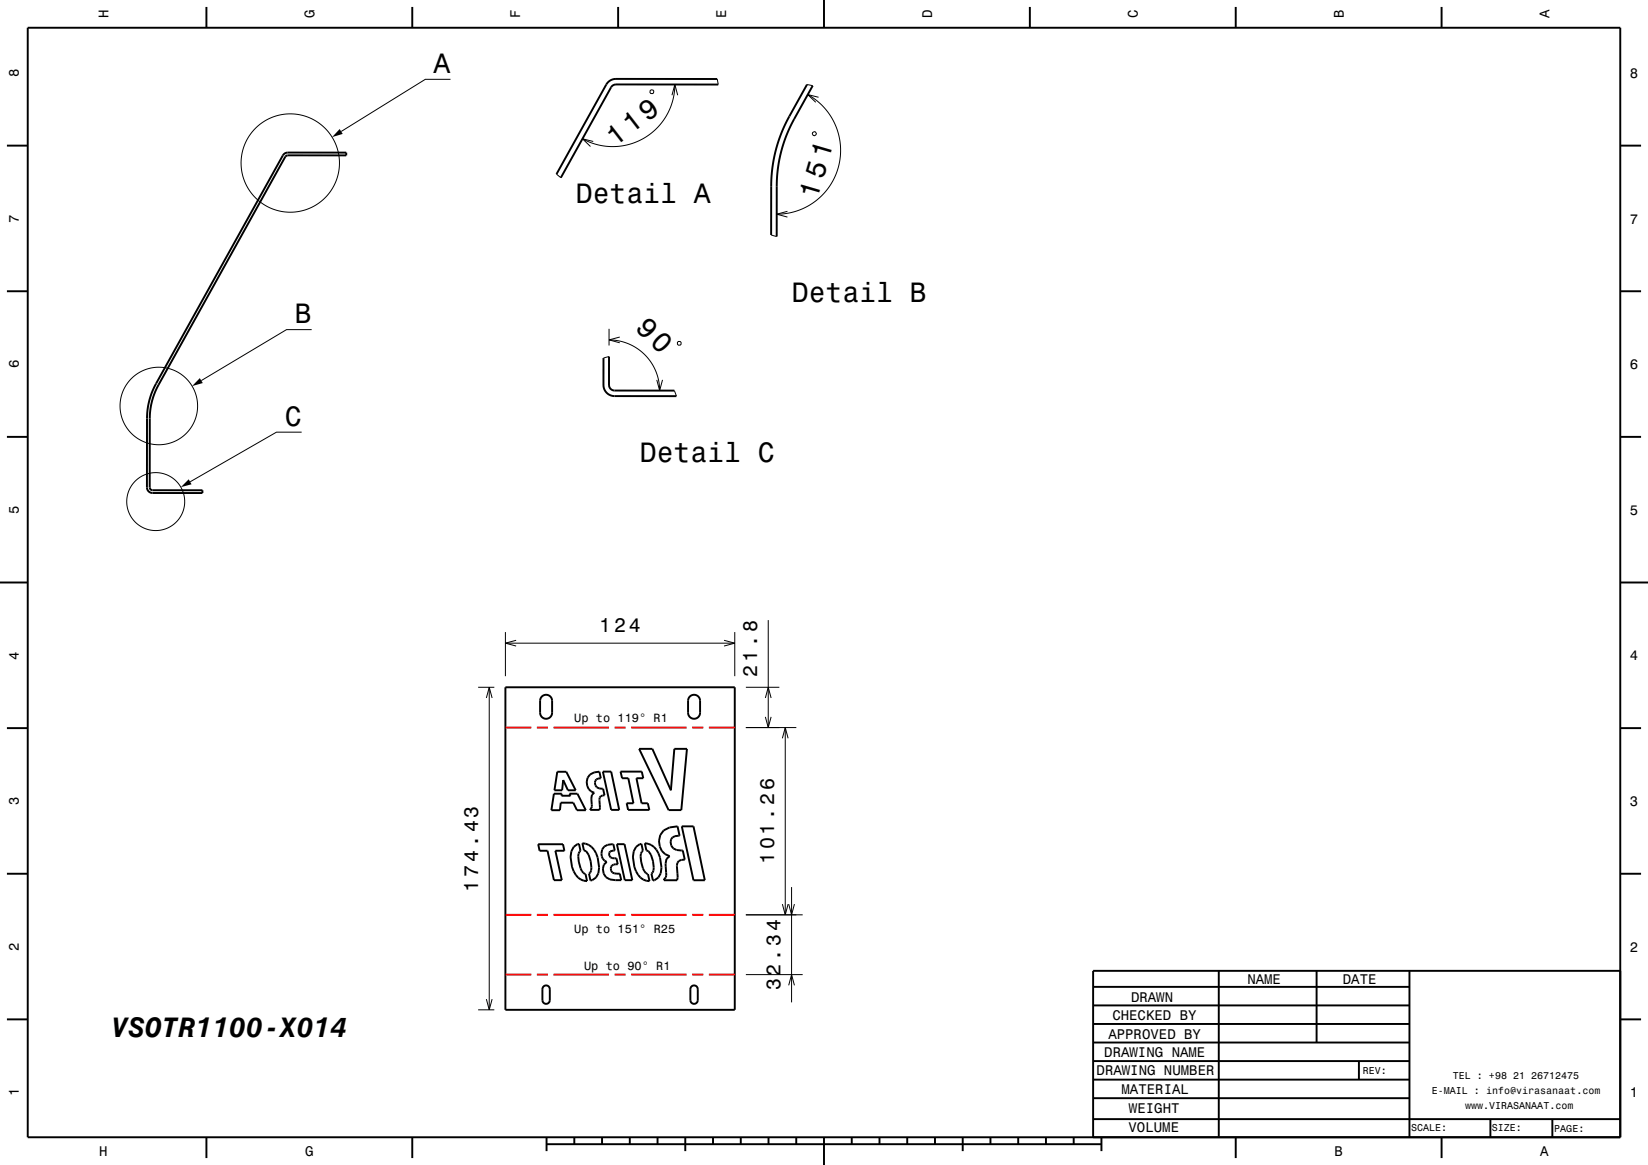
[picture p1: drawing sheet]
<svg xmlns="http://www.w3.org/2000/svg" width="297mm" height="210mm" viewBox="0 0 297 210" stroke-linecap="round" stroke-linejoin="round" font-family="sans-serif">
<g fill="none" stroke="#000" stroke-width=".18">
<path d="M81.2 14.3h-4.5l-15.2 9.4M117.2 16.3l.2-.1h.3l.1 .2v.3l-.2 .2-.3-.1-.2-.1zM121.1 17.2l.5-2 .5 2M121.6 15.2a11.2 11.2 0 0 1-16.6 9.8M129.3 14.2l.1 1M145.4 15.2l1.1 .2M145.6 17a11.5 11.5 0 0 1 5.5 13 11.5 11.5 0 0 1-11.1 8.6M147.5 17.5l-1.9-.5 1.4 1.4M100.3 31.4l.8 .6M106.9 25.5l-1.9-.5 1.4 1.4M141.9 38.1l-1.9 .5 1.9 .5M146.5 23.9l.2-.2 .3 .1 .1 .3v.2l-.3 .2-.2-.1-.2-.3z"/>
<path d="M56.2 59.4h-4.6l-15.3 9.2M109.8 59.3v3M139 42.4l1 .2M54.4 77.9h-4.6l-15.5 9M109.8 64.3l-1 .2M109.8 61.3a9.1 9.1 0 0 1 9.1 9.1M111.7 60.8l-1.9 .5 1.9 .5M118.4 68.5l.5 1.9 .5-1.9M121.5 70.4l.4 1M122.2 61.6h.4l.1 .1v.4l-.1 .1h-.4l-.1-.1v-.4zM91.1 113.9v8M91.1 115.9h41.3"/>
<path d="M93 115.4l-1.9 .5 1.9 .6M130.5 115.4l1.9 .5-1.9 .6M132.4 113.9v8M138.5 111.8v19.4M86.2 123.9h2.9M87.7 125.8l.5-1.9 .5 1.9M88.2 123.9v58.1M134.4 131.2h9.1M134.4 123.9h6.1M137.9 129.2l.6 2 .5-2M137.9 125.8l.6-1.9 .5 1.9M141 133.1l.5-1.9 .5 1.9"/>
<path d="M141.5 131.2v33.7M142.7 159.9v20.8M134.4 164.9h10.3M134.4 175.7h10.3M141 163l.5 1.9 .5-1.9M142.1 163l.6 1.9 .5-1.9M142.1 177.6l.6-1.9 .5 1.9M86.2 182h2.9M87.7 180.1l.5 1.9 .5-1.9"/>
<circle cx="52.3" cy="29.4" r="8.9"/>
<circle cx="28.6" cy="73.2" r="7"/>
<circle cx="28.1" cy="90.4" r="5.2"/>
</g>
<g fill="none" stroke="#000" stroke-width=".35">
<path d="M5 5h287v200h-287zM37.2 1.3v3.7M74.3 1.3v3.7M111.4 1.3v3.7M129.3 14.2h-18.3a2.01 2.01 0 0 0-1.7 1.1l-9 16.1M129.4 15.2h-18.4l-.5 .1-.4 .4-9 16.3M145.4 15.2l-4 7.6-1 2.3-.7 2.4-.5 2.7-.2 2.2v10M146.5 15.4l-4.3 7.8-.9 2.4-.7 2.4-.4 2.4-.2 2v10.2M148.5 0v5M185.6 1.3v3.7M222.7 1.3v3.7M259.8 1.3v3.7"/>
<path d="M1.2 26.3h3.8M51.2 27.8l.7-.3h10.5v.5h-10.5l-.5 .2-22.8 41.2a12.5 12.5 0 0 0-1.6 6v12.5a.5 .5 0 0 0 .5 .5h9v.5h-9l-.8-.4-.2-.6v-12.5a13 13 0 0 1 1.6-6.3zM292 26.3h3.8M1.2 52.5h3.8M292 52.5h3.8M1.2 78.8h3.8M108.8 64.5v4.9a2 2 0 0 0 2 2h11.1M109.8 64.3v5.1l.1 .5 .3 .3 .6 .2h10.7M292 78.8h3.8M0 105h5M292 105h5M1.2 131.3h3.8"/>
<path d="M91.1 123.9h41.3v58.1h-41.3zM97.7 125.5a1.08 1.08 0 0 1 1.2-.2 1.08 1.08 0 0 1 .6 1v2.2a1.08 1.08 0 0 1-1.1 1.1 1.08 1.08 0 0 1-1.1-1.1v-2.3zM100.4 139.1h1.7l1.6 3.4h-1.3l-.9-1.9-.2 1.9h-1.4zM106.3 139.6l.8-.4 .9-.1 .3 1.2a.93 .93 0 0 0-1.1 .8 .93 .93 0 0 0 .8 1l.7 .1 .2 1.2a.75 .75 0 0 0-.9 .9v1.7h-1.6l.3-.7-.1-1.4 .1-.6 .4-.4a1.97 1.97 0 0 1-.8-3.3zM108.6 139.1h1.5l1.5 6.9h-1.5zM111.8 139.1h3.9l.2 1.2h-1.2l.9 4.5h1.1l.3 1.2h-3.8l-.3-1.2h1.3l-1-4.5h-1.1zM115.2 135h2.4l3.3 7.5 .6-7.5h2.3l-1 11h-2.3zM124.4 125.5a1.08 1.08 0 0 1 1.1-.2 1.08 1.08 0 0 1 .7 1v2.2a1.08 1.08 0 0 1-1.1 1.1 1.08 1.08 0 0 1-1.1-1.1v-2.3zM292 131.3h3.8M1.2 157.5h3.8M97 152.2h4.5l.2 1.2h-1.6l1.1 5.3h-1.4l-1.1-5.3h-1.5zM99.8 143.1h1.4v.3h1.6l-.2-.3h1.5l1.5 2.9h-1.6l-.7-1.3h-2.2l-.2 1.3h-1.5z"/>
<path d="M103.4 152.7l.7-.5 .2-.1 .3 1.3-.3 .5a3.8 3.8 0 0 0 1.1 3.6l.4 1.3a2.97 2.97 0 0 1-2.7-2.5l-.3-1.8 .2-1.1zM105 152a3 3 0 0 1 2.7 2.6l.3 1.8a2.02 2.02 0 0 1-1.6 2.3l-.2-1.2 .2-.2a3.8 3.8 0 0 0-.8-3.9l-.4-.1zM108.9 152.6l.6-.3 1-.1 .3 1.1-.8 .2a.76 .76 0 0 0-.1 .9 .76 .76 0 0 0 .8 .3h.4l.2 1.1a.91 .91 0 0 0-1.3 .7 .91 .91 0 0 0 1.2 1h.5l.3 1.2h-1.1a1.88 1.88 0 0 1-2.1-1.1 1.88 1.88 0 0 1 .5-2.2 1.7 1.7 0 0 1-.4-2.8zM111.2 152.2h1.4l1.4 6.5h-1.4zM114.6 152.7l.7-.5 .3-.1 .3 1.2-.4 .6a3.8 3.8 0 0 0 1.2 3.6l.1 .1 .3 1.2a2.96 2.96 0 0 1-2.8-2.5l-.2-1.8 .1-1.1zM116.2 152a3 3 0 0 1 2.7 2.6l.3 1.8a2.02 2.02 0 0 1-1.5 2.3l-.3-1.2 .2-.2a3.8 3.8 0 0 0-.7-3.9l-.4-.1zM117.1 158.8h-.1M119.6 149.7l1.1-.5 1.4-.2 .4 1.7a1.32 1.32 0 0 0-1.7 1 1.32 1.32 0 0 0 1.1 1.5l1.1 .1 .4 1.7a1.11 1.11 0 0 0-1.4 1.3l.1 1.8-.1 .6h-2.3v-.2l.3-.3 .1-.4-.1-2.1 .1-.9 .6-.5a2.77 2.77 0 0 1-1.1-4.6zM122.1 149h.1M122.9 149h2.1l2 9.7h-2zM292 157.5h3.8M98 177.8a.67 .67 0 0 1 .7-.1 .67 .67 0 0 1 .4 .6v2a.67 .67 0 0 1-.7 .7 .67 .67 0 0 1-.6-.7v-2.1z"/>
<path d="M124.7 177.8a.67 .67 0 0 1 .7-.1 .67 .67 0 0 1 .4 .6v2a.67 .67 0 0 1-.7 .7 .67 .67 0 0 1-.7-.7v-2.1zM197 177.9h57M219.6 174.9v30M237.3 175v12.9M254 175v30M292 175h-95v30M1.2 183.8h3.8M197 181.2h57M197 184.6h57M197 187.9h57M197 191.3h57M197 194.6h57"/>
<path d="M197 198h57M244.9 191.3v3.3M292 183.8h3.8M37.2 205v3.8M74.3 205v3.8M98.5 206.3h100M98.5 205v2.5M103.5 205v1.3M108.5 205v1.3M113.5 205v1.3M118.5 205v1.3M123.5 205v2.5"/>
<path d="M128.5 205v1.3M133.5 205v1.3M138.5 205v1.3M143.5 205v1.3M148.5 205v5M153.5 205v1.3M158.5 205v1.3M163.5 205v1.3M168.5 205v1.3M173.5 205v2.5M178.5 205v1.3M183.5 205v1.3"/>
<path d="M188.5 205v1.3M193.5 205v1.3M197 201.7h95M198.5 205v2.5M222.7 205v3.8M259.8 205v3.8M268.6 201.7v3.3M279.8 201.8v3.2"/>
</g>
<g fill="none" stroke="#f00" stroke-width=".35">
<path d="M91.1 131.2h4.7M96.8 131.2h2M99.8 131.2h10M110.8 131.2h2M113.8 131.2h10M124.8 131.2h2M127.8 131.2h4.6M91.1 164.9h4.7M91.1 175.7h4.7M96.8 164.9h2M96.8 175.7h2M99.8 164.9h10"/>
<path d="M99.8 175.7h10M110.8 164.9h2M110.8 175.7h2M113.8 164.9h10M113.8 175.7h10M124.8 164.9h2M124.8 175.7h2M127.8 164.9h4.6M127.8 175.7h4.6"/>
</g>
<g fill="#000">
<path d="M61.2 23.3l.6 .8-2 .6z" fill-rule="evenodd"/>
<path d="M36 68.2l.5 .8-1.9 .6z" fill-rule="evenodd"/>
<path d="M32.6 87.8l1.4-1.4 .5 .9z" fill-rule="evenodd"/>
</g>
<text font-size="5.1" x="114.3" y="59.2" transform="rotate(45 114.3 59.2)">90</text>
<g font-size="5">
<text x="78.2" y="13.1">A</text>
<text x="110.9" y="26.5" transform="rotate(-38 110.9 26.5)">119</text>
<text x="103.8" y="36.7">Detail A</text>
<text x="147.3" y="36" transform="rotate(-74 147.3 36)">151</text>
<text x="53.1" y="58.2">B</text>
<text x="142.7" y="54.5">Detail B</text>
<text x="51.3" y="76.7">C</text>
<text x="115.3" y="83.3">Detail C</text>
<text x="20.1" y="186.9">VSOTR1100-X014</text>
</g>
<g font-size="3.6">
<text x="108" y="113.9">124</text>
<text x="136.5" y="122" transform="rotate(-90 136.5 122)">21.8</text>
<text x="139.5" y="155.8" transform="rotate(-90 139.5 155.8)">101.26</text>
<text x="86.2" y="160.7" transform="rotate(-90 86.2 160.7)">174.43</text>
<text x="140.7" y="178.5" transform="rotate(-90 140.7 178.5)">32.34</text>
</g>
<g font-size="2.5">
<text x="19.6" y="3.3" transform="rotate(-90 19.6 3.3)">H</text>
<text x="56.7" y="3.3" transform="rotate(-90 56.7 3.3)">G</text>
<text x="93.8" y="3.3" transform="rotate(-90 93.8 3.3)">F</text>
<text x="130.9" y="3.3" transform="rotate(-90 130.9 3.3)">E</text>
<text x="168" y="3.3" transform="rotate(-90 168 3.3)">D</text>
<text x="205.1" y="3.3" transform="rotate(-90 205.1 3.3)">C</text>
<text x="242.2" y="3.3" transform="rotate(-90 242.2 3.3)">B</text>
<text x="279.3" y="3.3" transform="rotate(-90 279.3 3.3)">A</text>
<text x="3.4" y="13.9" transform="rotate(-90 3.4 13.9)">8</text>
<text x="293.7" y="14">8</text>
<text x="3.4" y="40.1" transform="rotate(-90 3.4 40.1)">7</text>
<text x="293.7" y="40.3">7</text>
<text x="3.4" y="66.4" transform="rotate(-90 3.4 66.4)">6</text>
<text x="293.7" y="66.5">6</text>
<text x="3.4" y="92.6" transform="rotate(-90 3.4 92.6)">5</text>
<text x="293.7" y="92.8">5</text>
<text x="3.4" y="118.9" transform="rotate(-90 3.4 118.9)">4</text>
<text x="293.7" y="119">4</text>
<text x="3.4" y="145.1" transform="rotate(-90 3.4 145.1)">3</text>
<text x="293.7" y="145.3">3</text>
<text x="3.4" y="171.4" transform="rotate(-90 3.4 171.4)">2</text>
<text x="293.7" y="171.5">2</text>
<text x="224.8" y="177.3">NAME</text>
<text x="242" y="177.3">DATE</text>
<text x="200.5" y="183.9">CHECKED BY</text>
<text x="203.8" y="180.5">DRAWN</text>
<text x="199" y="190.6">DRAWING NAME</text>
<text x="199.7" y="187.2">APPROVED BY</text>
<text x="3.4" y="197.6" transform="rotate(-90 3.4 197.6)">1</text>
<text x="197.6" y="193.8">DRAWING NUMBER</text>
<text x="202.1" y="197.2">MATERIAL</text>
<text x="293.7" y="197.8">1</text>
<text x="203.5" y="200.6">WEIGHT</text>
<text x="17.9" y="208.4">H</text>
<text x="55" y="208.4">G</text>
<text x="203.4" y="204.1">VOLUME</text>
<text x="240.5" y="208.4">B</text>
<text x="277.6" y="208.4">A</text>
</g>
<g font-size="2.2">
<text x="103.5" y="130.2">Up to 119° R1</text>
<text x="103.5" y="168.3">Up to 151° R25</text>
<text x="105.3" y="174.9">Up to 90° R1</text>
</g>
<g font-size="1.8">
<text x="245.6" y="193.6">REV:</text>
<text x="258" y="197.2">E-MAIL : info@virasanaat.com</text>
<text x="261.8" y="194.6">TEL : +98 21 26712475</text>
<text x="254.3" y="203.9">SCALE:</text>
<text x="264" y="199.9">www.VIRASANAAT.com</text>
<text x="268.8" y="203.9">SIZE:</text>
<text x="280.1" y="204">PAGE:</text>
</g>
</svg>
